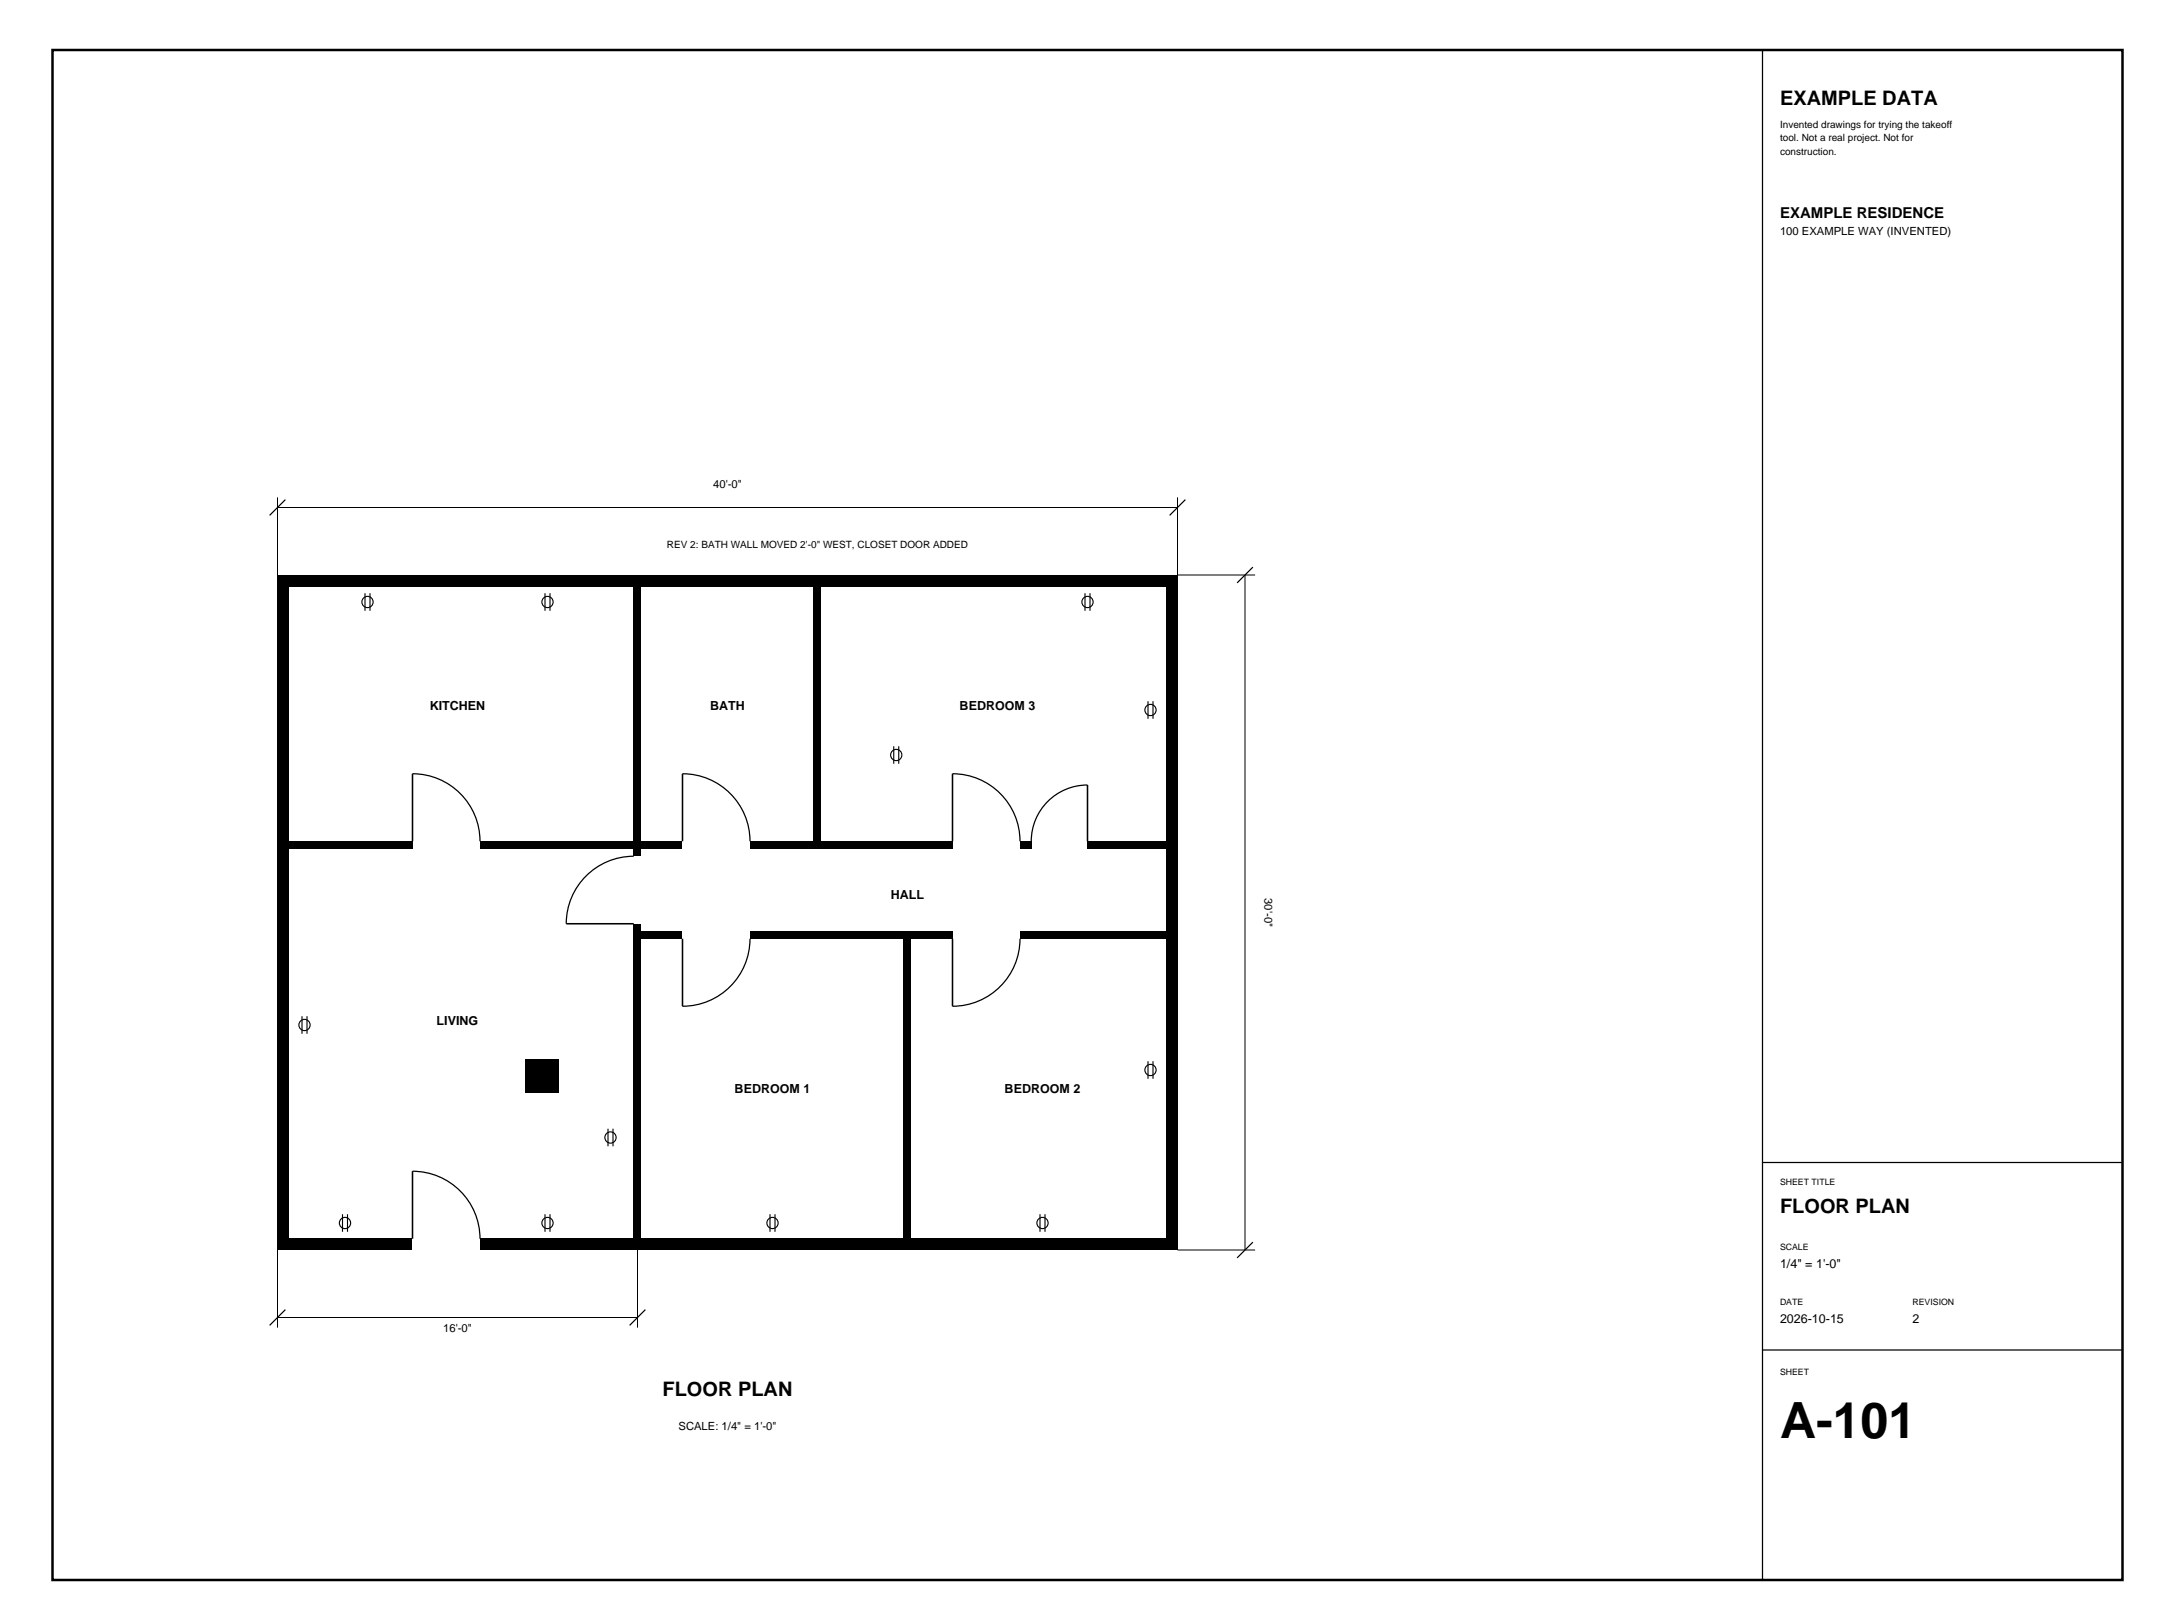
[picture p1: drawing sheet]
<svg xmlns="http://www.w3.org/2000/svg" width="610mm" height="457mm" viewBox="0 0 610 457" stroke-linecap="round" stroke-linejoin="round" font-family="sans-serif">
<g fill="#000">
<path d="M78.3 162.3h254v3.2h-254z" fill-rule="evenodd"/>
<path d="M81.5 237.4h34.9v2.1h-34.9z" fill-rule="evenodd"/>
<path d="M135.5 237.4h44.4v2.1h-44.4z" fill-rule="evenodd"/>
<path d="M179.9 237.4h12.7v2.1h-12.7z" fill-rule="evenodd"/>
<path d="M211.7 237.4h57.1v2.1h-57.1z" fill-rule="evenodd"/>
<path d="M229.7 165.5h2.1v73h-2.1z" fill-rule="evenodd"/>
<path d="M287.9 237.4h3.1v2.1h-3.1z" fill-rule="evenodd"/>
<path d="M306.9 237.4h22.2v2.1h-22.2z" fill-rule="evenodd"/>
<path d="M178.9 165.5h2.1v76.2h-2.1z" fill-rule="evenodd"/>
<path d="M179.9 262.8h12.7v2.1h-12.7z" fill-rule="evenodd"/>
<path d="M211.7 262.8h57.1v2.1h-57.1z" fill-rule="evenodd"/>
<path d="M287.9 262.8h41.2v2.1h-41.2z" fill-rule="evenodd"/>
<path d="M148.2 298.8h9.5v9.5h-9.5z" fill-rule="evenodd"/>
<path d="M78.3 349.6h38.1v3.2h-38.1z" fill-rule="evenodd"/>
<path d="M78.3 162.3h3.2v190.5h-3.2z" fill-rule="evenodd"/>
<path d="M135.5 349.6h196.8v3.2h-196.8z" fill-rule="evenodd"/>
<path d="M178.9 260.7h2.1v88.9h-2.1z" fill-rule="evenodd"/>
<path d="M255.1 263.9h2.1v85.7h-2.1z" fill-rule="evenodd"/>
<path d="M329.1 162.3h3.2v190.5h-3.2z" fill-rule="evenodd"/>
</g>
<path d="M116.4 218.4v19M192.6 218.4v19M268.8 218.4v19M306.9 221.5v15.9M159.8 260.7h19.1M192.6 264.9v19.1M268.8 264.9v19.1M116.4 330.6v19" fill="none" stroke="#000" stroke-width=".44"/>
<g fill="none" stroke="#000" stroke-width=".35">
<path d="M497.4 14.1v431.8M80.5 141l-4.4 4.5M334.5 141l-4.4 4.5M353.6 160.1l-4.5 4.4M116.4 218.4a19 19 0 0 1 19.1 19M192.6 218.4a19 19 0 0 1 19.1 19M268.8 218.4a19 19 0 0 1 19.1 19M306.9 221.5a15.9 15.9 0 0 0-15.9 15.9M178.9 241.7a19 19 0 0 0-19.1 19M211.7 264.9a19 19 0 0 1-19.1 19.1M287.9 264.9a19 19 0 0 1-19.1 19.1M116.4 330.6a19 19 0 0 1 19.1 19"/>
<path d="M497.4 328.1h101.6M353.6 350.6l-4.5 4.4M80.5 369.6l-4.4 4.5M182.1 369.6l-4.4 4.5M497.4 381h101.6"/>
</g>
<g fill="none" stroke="#000" stroke-width=".32">
<path d="M103 167.4v5M104.4 167.4v5M153.8 167.4v5M155.2 167.4v5M306.2 167.4v5M307.6 167.4v5M324 197.9v4.9M325.4 197.9v4.9M252.2 210.6v4.9M253.6 210.6v4.9M85.2 286.8v4.9M86.6 286.8v4.9"/>
<path d="M324 299.5v4.9M325.4 299.5v4.9M171.6 318.6v4.9M173 318.6v4.9M96.7 342.7v4.9M98.1 342.7v4.9M153.8 342.7v4.9M155.2 342.7v4.9M217.3 342.7v4.9M218.7 342.7v4.9M293.5 342.7v4.9M294.9 342.7v4.9"/>
<circle cx="103.7" cy="169.9" r="1.59"/>
<circle cx="154.5" cy="169.9" r="1.59"/>
<circle cx="306.9" cy="169.9" r="1.59"/>
<circle cx="252.9" cy="213.1" r="1.59"/>
<circle cx="324.7" cy="200.4" r="1.59"/>
<circle cx="85.9" cy="289.3" r="1.59"/>
<circle cx="324.7" cy="302" r="1.59"/>
<circle cx="172.3" cy="321" r="1.59"/>
<circle cx="97.4" cy="345.2" r="1.59"/>
<circle cx="154.5" cy="345.2" r="1.59"/>
<circle cx="218" cy="345.2" r="1.59"/>
<circle cx="294.2" cy="345.2" r="1.59"/>
</g>
<path d="M78.3 140.4v21.9M78.3 143.2h254M332.3 140.4v21.9h21.9M351.4 162.3v190.5M78.3 352.8v21.9M179.9 352.8v21.9M332.3 352.8h21.9M78.3 371.8h101.6" fill="none" stroke="#000" stroke-width=".28"/>
<path d="M14.8 14.1h584.2v431.8h-584.2z" fill="none" stroke="#000" stroke-width=".71" stroke-linecap="butt"/>
<text font-size="14.1" x="502.4" y="405.7">A-101</text>
<g font-size="5.6">
<text x="502.4" y="29.6">EXAMPLE DATA</text>
<text x="502.4" y="342.2">FLOOR PLAN</text>
<text x="187" y="394.1">FLOOR PLAN</text>
</g>
<text font-size="4.2" x="502.4" y="61.4">EXAMPLE RESIDENCE</text>
<g font-size="3.5">
<text x="121.3" y="200.4">KITCHEN</text>
<text x="200.4" y="200.4">BATH</text>
<text x="270.8" y="200.4">BEDROOM 3</text>
<text x="251.4" y="253.7">HALL</text>
<text x="123.2" y="289.3">LIVING</text>
<text x="207.3" y="308.3">BEDROOM 1</text>
<text x="283.5" y="308.3">BEDROOM 2</text>
<text x="502.4" y="357.7">1/4&quot; = 1'-0&quot;</text>
<text x="502.4" y="373.2">2026-10-15</text>
<text x="539.8" y="373.2">2</text>
</g>
<g font-size="3.2">
<text x="502.4" y="66.3">100 EXAMPLE WAY (INVENTED)</text>
<text x="201.3" y="137.8">40'-0&quot;</text>
<text x="356.8" y="253.5" transform="rotate(90 356.8 253.5)">30'-0&quot;</text>
<text x="125.1" y="375.9">16'-0&quot;</text>
<text x="191.5" y="403.6">SCALE: 1/4&quot; = 1'-0&quot;</text>
</g>
<g font-size="2.8">
<text x="502.4" y="36">Invented drawings for trying the takeoff</text>
<text x="502.4" y="39.9">tool. Not a real project. Not for</text>
<text x="502.4" y="43.7">construction.</text>
<text x="188.2" y="154.7">REV 2: BATH WALL MOVED 2'-0&quot; WEST, CLOSET DOOR ADDED</text>
</g>
<g font-size="2.5">
<text x="502.4" y="334.4">SHEET TITLE</text>
<text x="502.4" y="352.8">SCALE</text>
<text x="502.4" y="368.3">DATE</text>
<text x="539.8" y="368.3">REVISION</text>
<text x="502.4" y="388.1">SHEET</text>
</g>
</svg>
